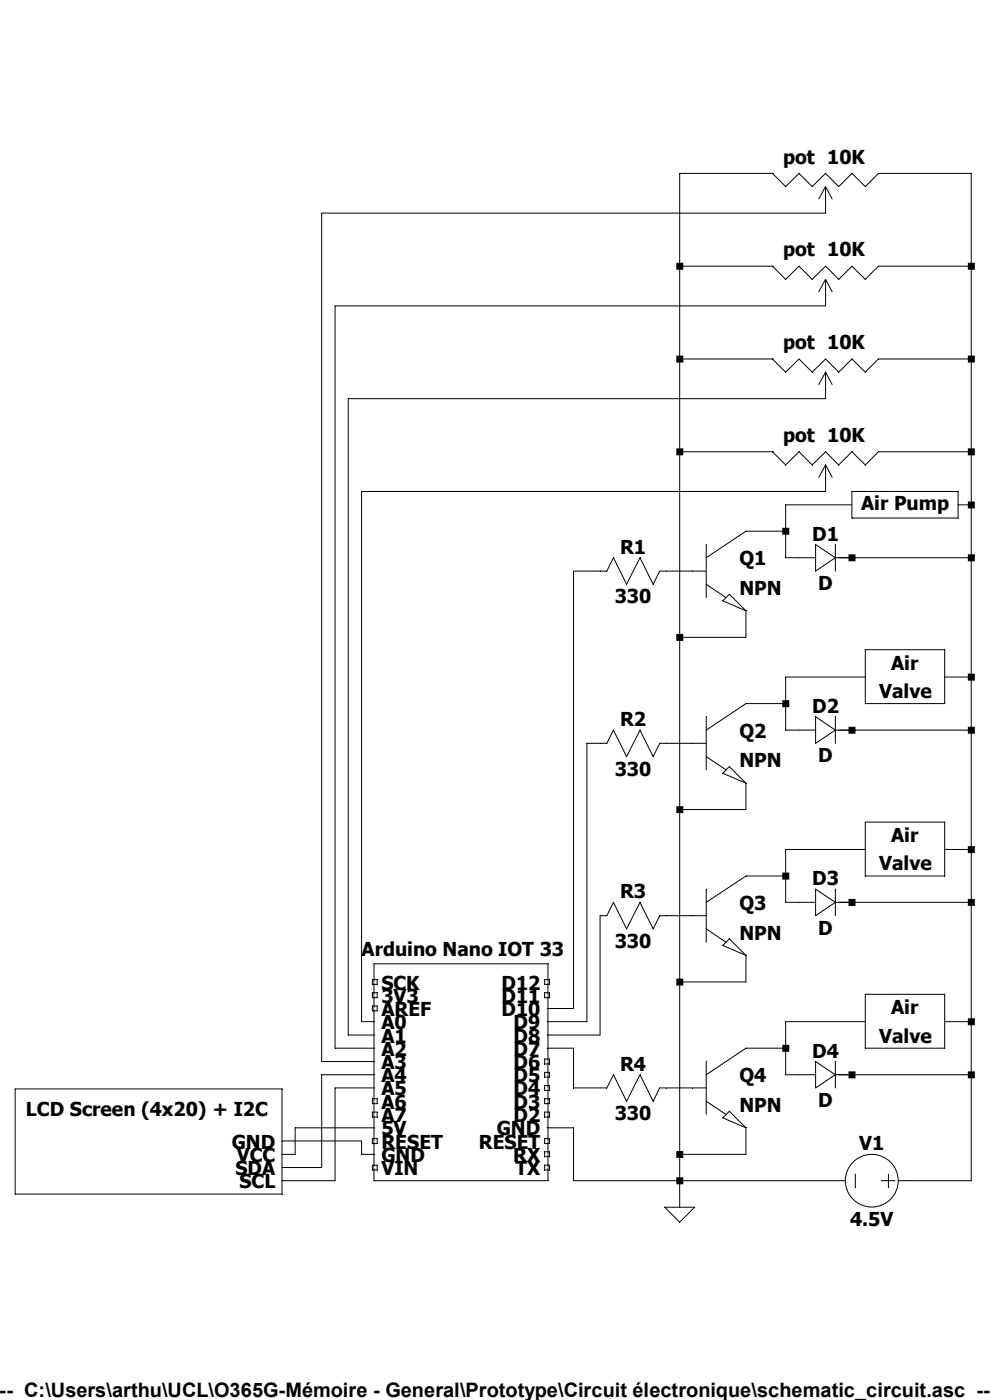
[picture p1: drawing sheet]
<svg xmlns="http://www.w3.org/2000/svg" width="210mm" height="297mm" viewBox="0 0 210 297" stroke-linecap="round" stroke-linejoin="round" font-family="sans-serif">
<path d="M79 207.8h1v1h-1zM79.3 204.5h36.9v46h-36.9z" fill="none" stroke="#000" stroke-width=".21"/>
<path d="M79 210.6h1v1.1h-1z" fill="none" stroke="#000" stroke-width=".21"/>
<path d="M79 213.4h1v1.1h-1z" fill="none" stroke="#000" stroke-width=".21"/>
<path d="M79 233.1h1v1h-1z" fill="none" stroke="#000" stroke-width=".21"/>
<path d="M79 235.9h1v1.1h-1z" fill="none" stroke="#000" stroke-width=".21"/>
<path d="M79 241.6h1v1h-1z" fill="none" stroke="#000" stroke-width=".21"/>
<path d="M79 247.2h1v1h-1z" fill="none" stroke="#000" stroke-width=".21"/>
<path d="M115.5 235.9h1.1v1.1h-1.1z" fill="none" stroke="#000" stroke-width=".21"/>
<path d="M115.5 233.1h1.1v1h-1.1z" fill="none" stroke="#000" stroke-width=".21"/>
<path d="M115.5 230.3h1.1v1.1h-1.1z" fill="none" stroke="#000" stroke-width=".21"/>
<path d="M115.5 227.5h1.1v1h-1.1z" fill="none" stroke="#000" stroke-width=".21"/>
<path d="M115.5 224.7h1.1v1h-1.1z" fill="none" stroke="#000" stroke-width=".21"/>
<path d="M115.5 210.6h1.1v1.1h-1.1z" fill="none" stroke="#000" stroke-width=".21"/>
<path d="M115.5 207.8h1.1v1h-1.1z" fill="none" stroke="#000" stroke-width=".21"/>
<path d="M115.5 241.6h1.1v1h-1.1z" fill="none" stroke="#000" stroke-width=".21"/>
<path d="M115.5 244.3h1.1v1.1h-1.1z" fill="none" stroke="#000" stroke-width=".21"/>
<path d="M115.5 247.2h1.1v1h-1.1z" fill="none" stroke="#000" stroke-width=".21"/>
<g fill="none" stroke="#000" stroke-width=".21">
<path d="M163.9 36.8h.1M163.9 36.8l2.8 2.8 2.8-2.8 2.8 2.8 2.8-2.8 2.8 2.8 2.8-2.8 2.9 2.8 2.8-2.8h19.6v213.7h-15.4M163.9 36.8h-19.7v219.3M175.1 39.6v5.6h-106.9v180h11.3M175.1 39.6l-1.4 2.6M175.1 39.6l1.4 2.6M144.2 56.5h19.7M163.9 56.5h.1M163.9 56.5l2.8 2.8 2.8-2.8 2.8 2.8 2.8-2.8 2.8 2.8 2.8-2.8 2.9 2.8 2.8-2.8h19.6M175.1 59.3v5.6h-104v157.5h8.4M175.1 59.3l-1.4 2.6M175.1 59.3l1.4 2.6"/>
<path d="M144.2 76.2h19.7M163.9 76.2h.1M163.9 76.2l2.8 2.8 2.8-2.8 2.8 2.8 2.8-2.8 2.8 2.8 2.8-2.8 2.9 2.8 2.8-2.8h19.6M175.1 79v5.6h-101.2v135h5.6M175.1 79l-1.4 2.6M175.1 79l1.4 2.6M144.2 95.8h19.7M163.9 95.8h.1M163.9 95.8l2.8 2.8 2.8-2.8 2.8 2.8 2.8-2.8 2.8 2.8 2.8-2.8 2.9 2.8 2.8-2.8h19.6M175.1 98.6v5.7h-98.4v112.4h2.8M175.1 98.6l-1.4 2.7M175.1 98.6l1.4 2.7"/>
<path d="M149.8 115.5v11.3M166.7 112.7h-8.5l-8.4 5.6M173 115.5l4.2 2.8-4.2 2.9zM177.2 115.5v5.7M177.2 118.3h28.8M180.7 107.1h-14v11.2h6.3M180.7 104.3h22.5v5.6h-22.5zM203.2 107.1h2.8M149.8 124l4.2 2.8M149.8 121.2h-9.8l-1.4 2.8-2.8-5.7-2.9 5.7-2.8-5.7-1.4 2.9h-7v92.8h-5.6M154.7 126.1l3.5 3.5-4.9-2.1zM158.2 129.6v5.6h-14"/>
<path d="M183.6 137.8h16.8v11.5h-16.8zM149.8 152.1v11.2M149.8 157.7h-9.8l-1.4 2.8-2.8-5.6-2.9 5.6-2.8-5.6-1.4 2.8h-4.2v59h-8.4M166.7 149.3h-8.5l-8.4 5.6M173 152.1l4.2 2.8-4.2 2.8zM177.2 152.1v5.6M177.2 154.9h28.8M183.6 143.6h-16.9v11.3h6.3M200.4 143.6h5.6M149.8 160.5l4.2 2.8M154.7 162.6l3.5 3.6-4.9-2.2zM158.2 166.2v5.5h-14"/>
<path d="M183.6 174.4h16.8v11.4h-16.8zM149.8 188.6v11.3M149.8 197.1l4.2 2.8M149.8 194.3h-9.8l-1.4 2.8-2.8-5.7-2.9 5.7-2.8-5.7-1.4 2.9h-1.4v25.3h-11.2M154.7 199.2l3.5 3.5-4.9-2.1zM166.7 185.8h-8.5l-8.4 5.6M173 188.6l4.2 2.8-4.2 2.9zM177.2 188.6v5.7M177.2 191.4h28.8M183.6 180.2h-16.9v11.2h6.3M200.4 180.2h5.6M158.2 202.7v5.6h-14"/>
<path d="M183.6 216.7h-16.9v11.3h6.3M183.6 210.9h16.8v11.5h-16.8zM200.4 216.7h5.6M3.2 231h56.6v22.3h-56.6zM79.5 230.8h-8.4v19.7h-11.3M79.5 228h-11.3v19.7h-8.4M79.5 239.3h-16.9v5.6h-2.8M116.1 222.4h5.6v8.4h7l1.4-2.8 2.8 5.6 2.9-5.6 2.8 5.6 1.4-2.8h9.8M116.1 239.3h5.6v11.2h57.6M149.8 225.2v11.2M149.8 233.6l4.2 2.8M154.7 235.8l3.5 3.5-4.9-2.1z"/>
<path d="M158.2 239.3v5.6h-14M166.7 222.4h-8.5l-8.4 5.6M173 225.2l4.2 2.8-4.2 2.8zM177.2 225.2v5.6M177.2 228h28.8M59.8 242.1h16.9v2.8h2.8M141 256.1h6.4l-3.2 3.2zM181.4 249.1v2.8M187.1 250.5h2.8M188.5 249.1v2.8"/>
<circle cx="184.9" cy="250.5" r="5.6"/>
</g>
<g fill="#000">
<path d="M143.5 249.8h1.4v1.4h-1.4zM165.9 112h1.5v1.5h-1.5zM165.9 148.5h1.5v1.5h-1.5zM165.9 185.1h1.5v1.5h-1.5zM165.9 221.7h1.5v1.4h-1.5zM180 117.6h1.5v1.5h-1.5zM180 154.2h1.5v1.5h-1.5zM180 190.7h1.5v1.5h-1.5zM180 227.3h1.5v1.5h-1.5zM205.3 55.8h1.5v1.4h-1.5zM205.3 75.4h1.5v1.5h-1.5zM205.3 95.1h1.5v1.5h-1.5zM205.3 106.4h1.5v1.5h-1.5zM205.3 117.6h1.5v1.5h-1.5zM205.3 142.9h1.5v1.5h-1.5zM205.3 154.2h1.5v1.5h-1.5zM205.3 179.5h1.5v1.5h-1.5zM205.3 190.7h1.5v1.5h-1.5zM205.3 216h1.5v1.5h-1.5zM205.3 227.3h1.5v1.5h-1.5z" fill-rule="evenodd"/>
<path d="M143.5 55.8h1.4v1.4h-1.4zM143.5 75.4h1.4v1.5h-1.4zM143.5 95.1h1.4v1.5h-1.4zM143.5 134.5h1.4v1.5h-1.4zM143.5 171h1.4v1.5h-1.4zM143.5 207.6h1.4v1.5h-1.4zM143.5 244.2h1.4v1.5h-1.4z" fill-rule="evenodd"/>
</g>
<text font-size="4.2" x="0" y="296.3">-- C:\Users\arthu\UCL\O365G-Mémoire - General\Prototype\Circuit électronique\schematic_circuit.asc ---</text>
<g font-size="4.1">
<text x="166.2" y="34.7">pot 10K</text>
<text x="166.2" y="54.4">pot 10K</text>
<text x="166.2" y="74.1">pot 10K</text>
<text x="166.2" y="93.8">pot 10K</text>
<text x="182.7" y="108.2">Air Pump</text>
<text x="131.5" y="117.5">R1</text>
<text x="156.8" y="119.9">Q1</text>
<text x="172.3" y="114.7">D1</text>
<text x="173.6" y="125.2">D</text>
<text x="130.4" y="128">330</text>
<text x="156.8" y="126.3">NPN</text>
<text x="189" y="142.1">Air</text>
<text x="186.5" y="148.1">Valve</text>
<text x="131.5" y="154.1">R2</text>
<text x="172.3" y="151.2">D2</text>
<text x="156.8" y="156.5">Q2</text>
<text x="173.6" y="161.8">D</text>
<text x="130.4" y="164.6">330</text>
<text x="156.8" y="162.8">NPN</text>
<text x="189" y="178.6">Air</text>
<text x="186.5" y="184.6">Valve</text>
<text x="131.5" y="190.6">R3</text>
<text x="172.3" y="187.8">D3</text>
<text x="156.8" y="193">Q3</text>
<text x="76.7" y="202.7">Arduino Nano IOT 33</text>
<text x="130.4" y="201.1">330</text>
<text x="156.8" y="199.4">NPN</text>
<text x="173.6" y="198.3">D</text>
<text x="80.9" y="209.9">SCK</text>
<text x="106.4" y="209.9">D12</text>
<text x="80.9" y="212.7">3V3</text>
<text x="80.9" y="215.6">AREF</text>
<text x="106.4" y="215.6">D10</text>
<text x="106.4" y="212.7">D11</text>
<text x="189" y="215.2">Air</text>
<text x="80.9" y="218.4">A0</text>
<text x="80.9" y="221.2">A1</text>
<text x="109" y="221.2">D8</text>
<text x="109" y="218.4">D9</text>
<text x="186.5" y="221.2">Valve</text>
<text x="80.9" y="224">A2</text>
<text x="80.9" y="226.8">A3</text>
<text x="109" y="226.8">D6</text>
<text x="109" y="224">D7</text>
<text x="131.5" y="227.2">R4</text>
<text x="172.3" y="224.4">D4</text>
<text x="80.9" y="229.6">A4</text>
<text x="80.9" y="232.4">A5</text>
<text x="109" y="232.4">D4</text>
<text x="109" y="229.6">D5</text>
<text x="156.8" y="229.6">Q4</text>
<text x="5.5" y="236.8">LCD Screen (4x20) + I2C</text>
<text x="80.9" y="235.2">A6</text>
<text x="80.9" y="238">A7</text>
<text x="109" y="238">D2</text>
<text x="109" y="235.2">D3</text>
<text x="130.4" y="237.7">330</text>
<text x="156.8" y="235.9">NPN</text>
<text x="173.6" y="234.9">D</text>
<text x="49.1" y="243.7">GND</text>
<text x="80.9" y="240.9">5V</text>
<text x="80.9" y="243.7">RESET</text>
<text x="101.6" y="243.7">RESET</text>
<text x="105.4" y="240.9">GND</text>
<text x="182.3" y="244.1">V1</text>
<text x="50" y="249.3">SDA</text>
<text x="50.2" y="246.5">VCC</text>
<text x="80.9" y="246.5">GND</text>
<text x="80.9" y="249.3">VIN</text>
<text x="108.9" y="246.5">RX</text>
<text x="109.3" y="249.3">TX</text>
<text x="50.8" y="252.1">SCL</text>
<text x="180.3" y="260.2">4.5V</text>
</g>
</svg>
